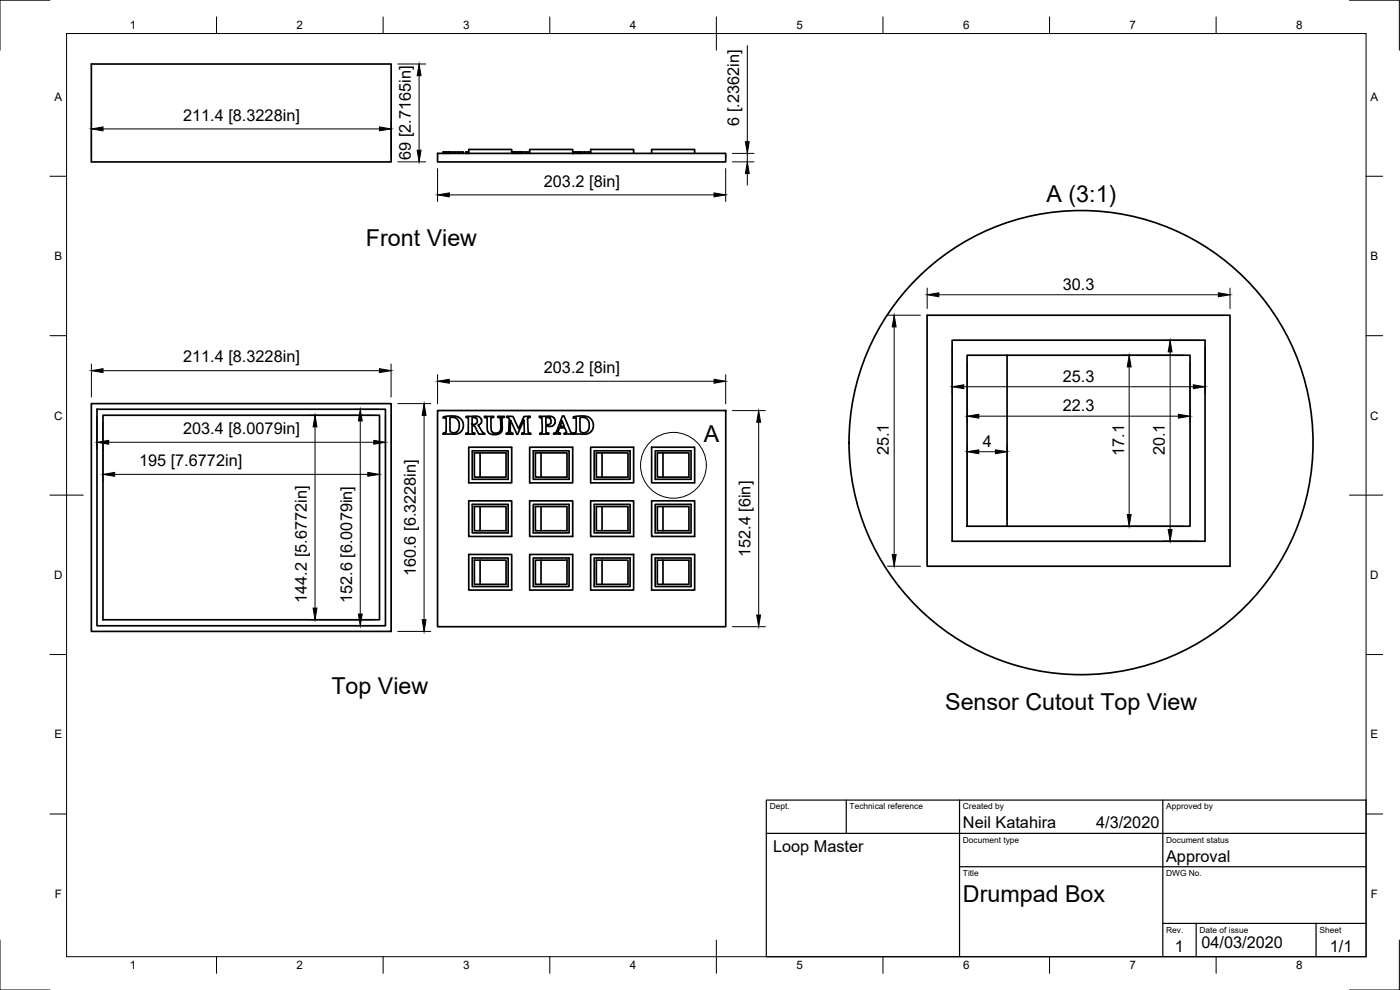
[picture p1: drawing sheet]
<svg xmlns="http://www.w3.org/2000/svg" width="420mm" height="297mm" viewBox="0 0 420 297" stroke-linecap="round" stroke-linejoin="round" font-family="sans-serif">
<!-- layer: Visible -->
<g fill="none" stroke="#000" stroke-width=".51">
<path d="M27.4 19.2h90v29.4h-90zM131.3 46h86.5v2.6h-86.5zM133 45.6v.4v-.4h.2M133.6 45.6h-.4v.4M134 45.6h-.4v.4M134.5 45.6h-.5v.4M134.8 45.6h-.3v.4M134.9 45.6l-.1 .4M135.3 45.6h-.4v.4M136.4 45.6h-1.1v.4M137.6 45.6h-1.2v.4M138.7 46v-.4h.4v.4"/>
<path d="M138.7 45.6h-1.1v.4M139.8 45.6v.4v-.4h.2M140.5 45.6h-.5v.4M140.7 46v-1.2h12.9v1.2M140.7 45.6h-.2v.4M153.6 45.6h.3M154.3 45.6l-.1 .4v-.4h-.3v.4M154.9 45.6h-.6v.4M155.1 45.6h-.2v.4M155.4 45.6h-.3v.4M155.9 45.6h-.5v.4M156.2 45.6h-.3v.4"/>
<path d="M156.6 45.6h-.4v.4M156.7 45.6l-.1 .4M157.9 45.6h-1.2v.4M159 46v-1.2h12.9v1.2M159 45.6h-1.1v.4M171.9 45.6l.1 .4v-.4M172 45.6v.4v-.4h.3M172.6 45.6h-.3v.4M173 45.6h-.4v.4M173.5 45.6h-.5v.4M173.8 45.6h-.3v.4M173.9 45.6l-.1 .4"/>
<path d="M174.3 45.6h-.4v.4M175.4 45.6h-1.1v.4M176.7 45.6h-1.3v.4M177.3 46v-1.2h12.9v1.2M177.3 45.6h-.6v.4M195.6 46v-1.2h12.9v1.2M278.2 94.6h90.9v75.3h-90.9zM285.7 102.1h76v60.3h-76zM290.2 106.6h66.9v51.3h-66.9zM302.2 106.6v51.3M27.4 121.1h90v68.3h-90zM29.1 122.8h86.6v65h-86.6z"/>
<path d="M30.9 124.6h83v61.4h-83zM131.3 123.2h86.5v64.8h-86.5zM133 125.1l2.2-.3 2.2 .2 1.2 1 .5 1.3-.4 1.8-1.1 1-.9 .2h-3.5a.24 .24 0 0 1-.2-.4 .24 .24 0 0 1 .4 0l.5-.4v-4h-.9zM135 125.3l.8-.1 .9 .2 .6 .4 .4 .8v2.1l-.3 .7-.7 .4h-1l-.6-.4zM139.9 125l3.5-.1 1.1 .9-.1 1.1-.9 .7 1.3 2.1 .7 .4v.2h-1.8l-1.2-2.4-.8-.2v2l.5 .2a.24 .24 0 0 1 .3 .1 .24 .24 0 0 1-.1 .3h-2.6v-.3l.7-.3v-4.4h-.7zM140.7 134.2h12.9v10.7h-12.9zM141.7 125.3l1 .1 .5 .6-.1 .9-.8 .4a.43 .43 0 0 1-.5-.1 .43 .43 0 0 1-.1-.5zM141.7 135.3h10.8v8.5h-10.8zM142.4 135.9h9.5v7.3h-9.5zM144.1 135.9v7.3M145.4 124.9h2.8v.4l-.9 .2 .1 3.2 .3 .9 1 .4 1.1-.3 .5-1-.1-3.2-.2-.2-.6-.1v-.3h1.9v.3l-.7 .2 .1 3.2-.3 1.1-.8 .5-.9 .2-1.1-.1-1-.5-.4-1.2v-3.1l-.3-.2h-.5zM152 124.9l1.9 .1 1.7 3.6 1.6-3.6 1.2-.1a.39 .39 0 0 1 .5-.1 .39 .39 0 0 1 .2 .3l-.8 .6 .2 4 .8 .3v.3h-2.7v-.3l.6-.2 .2-.3-.2-3.5-1.8 4.3h-.3l-1.9-4.3-.1 3.5 .3 .4 .5 .1v.3h-2v-.3l.5-.1 .3-.4 .1-3.5-.1-.6-.7-.2z"/>
<path d="M159 134.2h12.9v10.7h-12.9zM160 135.3h10.8v8.5h-10.8zM160.7 135.9h9.5v7.3h-9.5zM161.8 124.9h3.4l1.1 .5 .3 1.1-.4 1-1 .5-1.1-.3a.24 .24 0 0 1 .1-.4 .24 .24 0 0 1 .3 .1l.8-.5 .1-.8-.5-.7-.9-.1-.2 .1 .1 4.3 .8 .2v.4h-2.7v-.3l.7-.3v-1.8l-.1-2.4-.8-.3zM162.4 135.9v7.3M168.7 126.3l.6 1.6h-1.2zM168.8 124.8l.5 .1 2 4.8 .7 .3v.3h-2.7v-.3l.7-.3-.5-1.3h-1.6l-.4 1.3 .7 .3v.3h-2.1v-.3l.7-.2 .2-.2zM172 125.1l3-.3 1.6 .3 1.1 1 .4 1.4-.4 1.6-1.1 1-.9 .2h-3.5a.37 .37 0 0 1 .1-.4 .37 .37 0 0 1 .4-.1l.2-.3v-4h-.9zM174.1 125.3l1.5 .1 .7 .4 .4 .8 .1 1.4-.1 .8-.4 .6-.6 .4h-1l-.6-.4zM177.3 134.2h12.9v10.7h-12.9zM178.3 135.3h10.8v8.5h-10.8zM179 135.9h9.5v7.3h-9.5z"/>
<path d="M180.7 135.9v7.3M195.6 134.2h12.9v10.7h-12.9zM196.6 135.3h10.8v8.5h-10.8zM197.3 135.9h9.5v7.3h-9.5zM199 135.9v7.3M140.7 150.3h12.9v10.7h-12.9zM141.7 151.3h10.8v8.6h-10.8zM142.4 152h9.5v7.2h-9.5zM144.1 152v7.2M159 150.3h12.9v10.7h-12.9zM160 151.3h10.8v8.6h-10.8zM160.7 152h9.5v7.2h-9.5z"/>
<path d="M162.4 152v7.2M177.3 150.3h12.9v10.7h-12.9zM178.3 151.3h10.8v8.6h-10.8zM179 152h9.5v7.2h-9.5zM180.7 152v7.2M195.6 150.3h12.9v10.7h-12.9zM196.6 151.3h10.8v8.6h-10.8zM197.3 152h9.5v7.2h-9.5zM199 152v7.2M140.7 166.4h12.9v10.6h-12.9zM141.7 167.4h10.8v8.6h-10.8zM142.4 168.1h9.5v7.2h-9.5z"/>
<path d="M144.1 168.1v7.2M159 166.4h12.9v10.6h-12.9zM160 167.4h10.8v8.6h-10.8zM160.7 168.1h9.5v7.2h-9.5zM162.4 168.1v7.2M177.3 166.4h12.9v10.6h-12.9zM178.3 167.4h10.8v8.6h-10.8zM179 168.1h9.5v7.2h-9.5zM180.7 168.1v7.2M195.6 166.4h12.9v10.6h-12.9zM196.6 167.4h10.8v8.6h-10.8zM197.3 168.1h9.5v7.2h-9.5z"/>
<path d="M199 168.1v7.2"/>
<circle cx="324.4" cy="132.8" r="69.6"/>
</g>
<!-- layer: Border -->
<g fill="none" stroke="#000" stroke-width=".3">
<path d="M15 .1h-15v15M20 10.1h390v276.9h-390zM65 5.1v5M115 5.1v5M165 5.1v5M215 5.1v10M265 5.1v5M315 5.1v5M365 5.1v5M405 .1h15v15M15 52.9h5M410 52.9h5"/>
<path d="M15 100.7h5M410 100.7h5M15 148.6h10M405 148.6h10M15 196.4h5M410 196.4h5M15 244.2h5M410 244.2h5M0 282.1v14.9h15M65 287v5M115 287v5M165 287v5"/>
<path d="M215 282.1v9.9M265 287v5M315 287v5M365 287v5M420 282.1v14.9h-15"/>
</g>
<!-- layer: TitleBlock -->
<path d="M230 240.1h180v46.9h-180zM230 250h180M254 240.1v9.9M288 240.1v46.9M349 240.1v46.9M288 260.1h122M349 277.1h61M359 277.1v9.9M395 277.1v9.9" fill="none" stroke="#000" stroke-width=".36"/>
<!-- layer: Dimensions -->
<g fill="none" stroke="#000" stroke-width=".3">
<path d="M119.4 19.2h8.4M224.3 13.7v28.8M27.4 36.7v9.9M30.9 38.7h83M117.4 36.7v9.9M125.8 22.7v22.4M119.4 48.6h8.4M131.3 50.6v9.9M134.8 58.5h79.5M217.8 50.6v9.9M219.8 48.6h6.5M219.8 46h6.5"/>
<path d="M224.3 46v2.6M224.3 52.1v3.5M266.4 94.6h9.8M268.4 98.1v68.3M278.3 86.4v6.2M281.7 88.4h84M369.1 86.4v6.2M27.4 109.2v9.9M30.9 111.2h83M117.4 109.2v9.9M131.3 112.4v8.8M134.8 114.4h79.5"/>
<path d="M217.8 112.4v8.8M285.7 104.1v13.9M289.2 116h68.9M290.3 108.6v18.3M336.9 106.6h18.3M338.9 110.1v44.3M349.2 102.1h10.4M351.2 105.6v53.3M357.1 108.6v18.3M361.7 104.1v13.9M29.1 124.8v9.9M30.9 126.6v17.7"/>
<path d="M32.6 132.7h79.6M92.5 124.6h19.4M94.6 128.1v54.4M106.1 122.8h7.6M108.1 126.3v57.9M113.9 126.6v17.7M115.7 124.8v9.9M119.4 121.1h9.9M127.3 124.6v61.3M219.8 123.2h9.9M227.7 126.7v57.8M290.3 133.5v22.4"/>
<path d="M293.8 124.9h59.9M293.8 135.5h4.9M302.3 133.5v22.4M34.4 142.3h76M336.9 157.9h18.3M266.4 169.9h9.8M349.2 162.4h10.4M92.5 186h19.4M106.1 187.7h7.6M119.4 189.4h9.9M219.8 188h9.9"/>
</g>
<g fill="#000" stroke="#000" stroke-width=".3">
<path d="M27.4 38.7l3.5-.6v1.2zM113.9 38.1l3.5 .6-3.5 .6zM125.8 19.2l.6 3.5h-1.2zM125.2 45.1h1.2l-.6 3.5zM131.3 58.5l3.5-.6v1.2zM214.3 57.9l3.5 .6-3.5 .6zM224.3 48.6l.6 3.5h-1.2zM223.7 42.5h1.2l-.6 3.5zM268.4 94.6l.5 3.5h-1.1zM278.3 88.4l3.4-.6v1.2zM365.7 87.8l3.4 .6-3.4 .6zM27.4 111.2l3.5-.6v1.2z"/>
<path d="M113.9 110.6l3.5 .6-3.5 .6zM131.3 114.4l3.5-.6v1.2zM214.3 113.8l3.5 .6-3.5 .6zM285.7 116l3.5-.5v1.1zM338.9 106.6l.6 3.5h-1.2zM351.2 102.1l.5 3.5h-1.1zM358.1 115.5l3.6 .5-3.6 .6zM29.1 132.7l3.5-.6v1.2zM94.6 124.6l.5 3.5h-1.1zM108.1 122.8l.6 3.5h-1.2zM112.2 132.1l3.5 .6-3.5 .6zM127.3 121.1l.6 3.5h-1.2z"/>
<path d="M227.7 123.2l.6 3.5h-1.2zM290.3 124.9l3.5-.6v1.2zM290.3 135.5l3.5-.5v1.1zM298.7 135l3.6 .5-3.6 .6zM353.7 124.3l3.4 .6-3.4 .6zM30.9 142.3l3.5-.6v1.2zM110.4 141.7l3.5 .6-3.5 .6zM338.3 154.4h1.2l-.6 3.5zM350.6 158.9h1.1l-.5 3.5zM267.8 166.4h1.1l-.5 3.5zM94 182.5h1.1l-.5 3.5zM107.5 184.2h1.2l-.6 3.5z"/>
<path d="M126.7 185.9h1.2l-.6 3.5zM227.1 184.5h1.2l-.6 3.5z"/>
</g>
<!-- layer: Annotations -->
<circle cx="202.1" cy="139.6" r="9.9" fill="none" stroke="#000" stroke-width=".3"/>
<g font-size="7">
<text x="314.1" y="60.6">A (3:1)</text>
<text x="109.8" y="73.8">Front View</text>
<text x="211.2" y="132.6">A</text>
<text x="99.4" y="208.3">Top View</text>
<text x="283.7" y="212.9">Sensor Cutout Top View</text>
<text x="289" y="270.6">Drumpad Box</text>
</g>
<g font-size="4.9">
<text x="54.9" y="36.2">211.4 [8.3228in]</text>
<text x="221.8" y="37.7" transform="rotate(-90 221.8 37.7)">6 [.2362in]</text>
<text x="123.3" y="48" transform="rotate(-90 123.3 48)">69 [2.7165in]</text>
<text x="163.2" y="56">203.2 [8in]</text>
<text x="319" y="86.9">30.3</text>
<text x="54.9" y="108.7">211.4 [8.3228in]</text>
<text x="163.2" y="111.9">203.2 [8in]</text>
<text x="319" y="114.5">25.3</text>
<text x="319" y="123.3">22.3</text>
<text x="54.9" y="130.2">203.4 [8.0079in]</text>
<text x="266.8" y="136.6" transform="rotate(-90 266.8 136.6)">25.1</text>
<text x="295" y="134">4</text>
<text x="337.4" y="136.8" transform="rotate(-90 337.4 136.8)">17.1</text>
<text x="349.6" y="136.6" transform="rotate(-90 349.6 136.6)">20.1</text>
<text x="41.7" y="139.9">195 [7.6772in]</text>
<text x="225.2" y="167.1" transform="rotate(-90 225.2 167.1)">152.4 [6in]</text>
<text x="124.8" y="172.9" transform="rotate(-90 124.8 172.9)">160.6 [6.3228in]</text>
<text x="92.1" y="180.8" transform="rotate(-90 92.1 180.8)">144.2 [5.6772in]</text>
<text x="105.7" y="180.9" transform="rotate(-90 105.7 180.9)">152.6 [6.0079in]</text>
<text x="289" y="248.5">Neil Katahira</text>
<text x="329" y="248.5">4/3/2020</text>
<text x="232" y="255.8">Loop Master</text>
<text x="350" y="258.6">Approval</text>
<text x="352.6" y="285.7">1</text>
<text x="360.6" y="284.4">04/03/2020</text>
<text x="399.1" y="285.7">1/1</text>
</g>
<g font-size="3.5">
<text x="39" y="8.8">1</text>
<text x="89" y="8.8">2</text>
<text x="139" y="8.8">3</text>
<text x="189" y="8.8">4</text>
<text x="239" y="8.8">5</text>
<text x="289" y="8.8">6</text>
<text x="339" y="8.8">7</text>
<text x="389" y="8.8">8</text>
<text x="16.3" y="30.2">A</text>
<text x="411.3" y="30.2">A</text>
<text x="16.3" y="78">B</text>
<text x="411.3" y="78">B</text>
<text x="16.2" y="125.9">C</text>
<text x="411.2" y="125.9">C</text>
<text x="16.2" y="173.7">D</text>
<text x="411.2" y="173.7">D</text>
<text x="16.3" y="221.6">E</text>
<text x="411.3" y="221.6">E</text>
<text x="16.4" y="269.4">F</text>
<text x="411.4" y="269.4">F</text>
<text x="39" y="290.8">1</text>
<text x="89" y="290.8">2</text>
<text x="139" y="290.8">3</text>
<text x="189" y="290.8">4</text>
<text x="239" y="290.8">5</text>
<text x="289" y="290.8">6</text>
<text x="339" y="290.8">7</text>
<text x="389" y="290.8">8</text>
</g>
<g font-size="2.5">
<text x="231" y="242.9">Dept.</text>
<text x="255" y="242.9">Technical reference</text>
<text x="289" y="242.9">Created by</text>
<text x="350" y="242.9">Approved by</text>
<text x="289" y="252.8">Document type</text>
<text x="350" y="252.8">Document status</text>
<text x="289" y="262.9">Title</text>
<text x="350" y="262.9">DWG No.</text>
<text x="350" y="279.9">Rev.</text>
<text x="360" y="279.9">Date of issue</text>
<text x="396" y="279.9">Sheet</text>
</g>
</svg>
